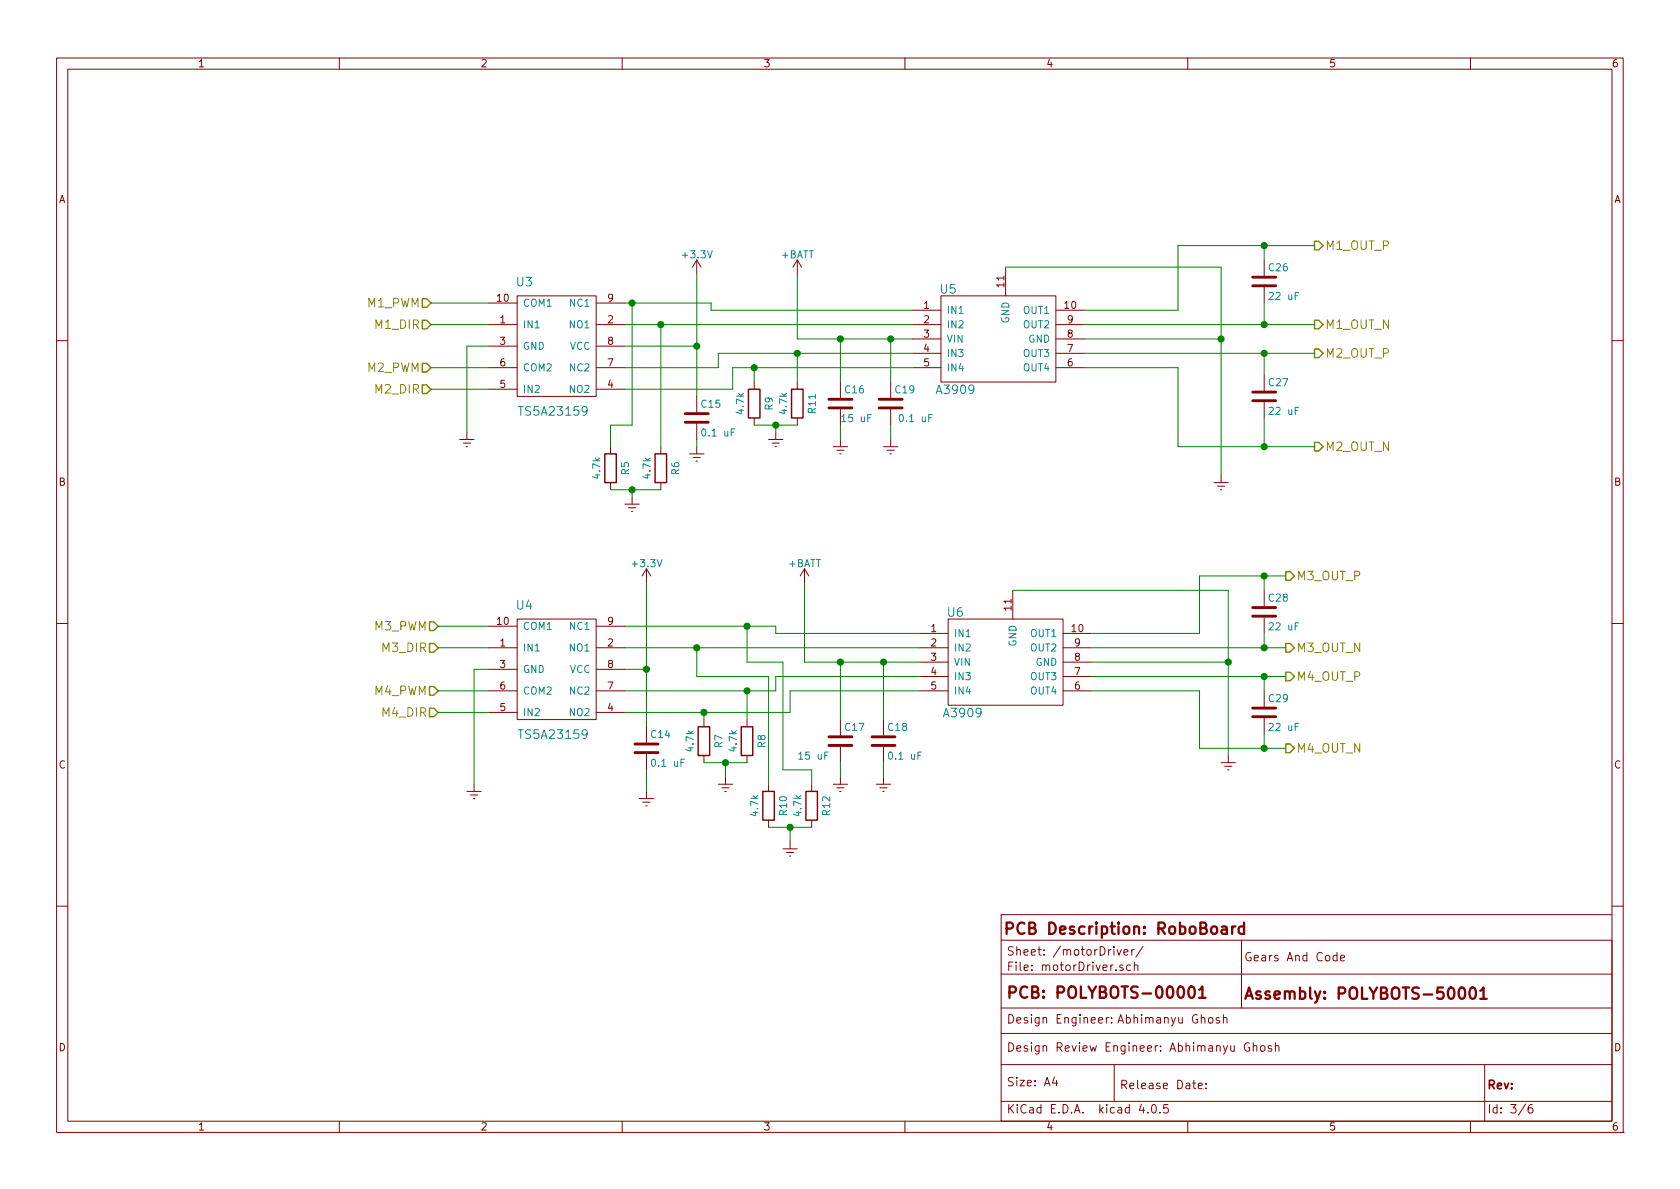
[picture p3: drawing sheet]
EESchema Schematic File Version 2
LIBS:arduino++-rescue
LIBS:power
LIBS:device
LIBS:transistors
LIBS:conn
LIBS:linear
LIBS:regul
LIBS:74xx
LIBS:cmos4000
LIBS:adc-dac
LIBS:memory
LIBS:xilinx
LIBS:microcontrollers
LIBS:dsp
LIBS:microchip
LIBS:analog_switches
LIBS:motorola
LIBS:texas
LIBS:intel
LIBS:audio
LIBS:interface
LIBS:digital-audio
LIBS:philips
LIBS:display
LIBS:cypress
LIBS:siliconi
LIBS:opto
LIBS:atmel
LIBS:contrib
LIBS:valves
LIBS:ftdi
LIBS:sensors
LIBS:PowerManagement
LIBS:MEMS
LIBS:mux_demux
LIBS:mechanical
LIBS:arduino++-cache
EELAYER 25 0
EELAYER END
$Descr A4 11693 8268
encoding utf-8
Sheet 3 6
Title "RoboBoard"
Date ""
Rev ""
Comp ""
Comment1 "POLYBOTS-00001"
Comment2 "POLYBOTS-50001"
Comment3 "Abhimanyu Ghosh"
Comment4 "Abhimanyu Ghosh"
$EndDescr
$Comp
L A3909 U5
U 1 1
P 6750 2300
F 0 "U5" H 6600 2600 60  0000 C CNN
F 1 "A3909" H 6650 1900 60  0000 C CNN
F 2 "PowerPackages:MSOP10-3x3-EP" H 6750 2300 60  0001 C CNN
F 3 "" H 6750 2300 60  0001 C CNN
F 4 "A3909GLYTR-T" H 6700 2700 60  0001 C CNN "manf#"
	1    6750 2300
	1    0    0    -1  
$EndComp
$Comp
L Earth #PWR032
U 1 1
P 8500 3300
F 0 "#PWR032" H 8500 3050 50  0001 C CNN
F 1 "Earth" H 8500 3150 50  0001 C CNN
F 2 "" H 8500 3300 50  0000 C CNN
F 3 "" H 8500 3300 50  0000 C CNN
	1    8500 3300
	1    0    0    -1  
$EndComp
Wire Wire Line
	7000 1850 8500 1850
Wire Wire Line
	8500 1850 8500 3300
Wire Wire Line
	7550 2350 8500 2350
Connection ~ 8500 2350
$Comp
L +BATT #PWR033
U 1 1
P 5550 1900
F 0 "#PWR033" H 5550 1750 50  0001 C CNN
F 1 "+BATT" H 5550 2040 50  0000 C CNN
F 2 "" H 5550 1900 50  0000 C CNN
F 3 "" H 5550 1900 50  0000 C CNN
	1    5550 1900
	1    0    0    -1  
$EndComp
$Comp
L A3909 U6
U 1 1
P 6800 4550
F 0 "U6" H 6650 4850 60  0000 C CNN
F 1 "A3909" H 6700 4150 60  0000 C CNN
F 2 "PowerPackages:MSOP10-3x3-EP" H 6800 4550 60  0001 C CNN
F 3 "" H 6800 4550 60  0001 C CNN
F 4 "A3909GLYTR-T" H 6750 4950 60  0001 C CNN "manf#"
	1    6800 4550
	1    0    0    -1  
$EndComp
$Comp
L +BATT #PWR034
U 1 1
P 5600 4050
F 0 "#PWR034" H 5600 3900 50  0001 C CNN
F 1 "+BATT" H 5600 4190 50  0000 C CNN
F 2 "" H 5600 4050 50  0000 C CNN
F 3 "" H 5600 4050 50  0000 C CNN
	1    5600 4050
	1    0    0    -1  
$EndComp
$Comp
L Earth #PWR035
U 1 1
P 8550 5250
F 0 "#PWR035" H 8550 5000 50  0001 C CNN
F 1 "Earth" H 8550 5100 50  0001 C CNN
F 2 "" H 8550 5250 50  0000 C CNN
F 3 "" H 8550 5250 50  0000 C CNN
	1    8550 5250
	1    0    0    -1  
$EndComp
Wire Wire Line
	7600 4600 8550 4600
Wire Wire Line
	8550 4100 8550 5250
Wire Wire Line
	7050 4100 8550 4100
Connection ~ 8550 4600
Text HLabel 3000 2100 0    60   Input ~ 0
M1_PWM
Text HLabel 3000 2550 0    60   Input ~ 0
M2_PWM
Text HLabel 3050 4350 0    60   Input ~ 0
M3_PWM
Text HLabel 3050 4800 0    60   Input ~ 0
M4_PWM
Text HLabel 3000 2250 0    60   Input ~ 0
M1_DIR
Text HLabel 3000 2700 0    60   Input ~ 0
M2_DIR
Text HLabel 3050 4500 0    60   Input ~ 0
M3_DIR
Text HLabel 3050 4950 0    60   Input ~ 0
M4_DIR
$Comp
L TS5A23159 U3
U 1 1
P 3850 2400
F 0 "U3" H 3650 2850 60  0000 C CNN
F 1 "TS5A23159" H 3850 1950 60  0000 C CNN
F 2 "Housings_SSOP:TSSOP-10_3x3mm_Pitch0.5mm" H 3850 2350 60  0001 C CNN
F 3 "" H 3850 2350 60  0001 C CNN
F 4 "TS5A23159DGSR" H 3750 2950 60  0001 C CNN "manf#"
	1    3850 2400
	1    0    0    -1  
$EndComp
$Comp
L TS5A23159 U4
U 1 1
P 3850 4650
F 0 "U4" H 3650 5100 60  0000 C CNN
F 1 "TS5A23159" H 3850 4200 60  0000 C CNN
F 2 "Housings_SSOP:TSSOP-10_3x3mm_Pitch0.5mm" H 3850 4600 60  0001 C CNN
F 3 "" H 3850 4600 60  0001 C CNN
F 4 "TS5A23159DGSR" H 3750 5200 60  0001 C CNN "manf#"
	1    3850 4650
	1    0    0    -1  
$EndComp
Wire Wire Line
	5550 1900 5550 2350
Wire Wire Line
	5550 2350 6350 2350
$Comp
L Earth #PWR036
U 1 1
P 3250 3000
F 0 "#PWR036" H 3250 2750 50  0001 C CNN
F 1 "Earth" H 3250 2850 50  0001 C CNN
F 2 "" H 3250 3000 50  0000 C CNN
F 3 "" H 3250 3000 50  0000 C CNN
	1    3250 3000
	1    0    0    -1  
$EndComp
Wire Wire Line
	5600 4050 5600 4600
Wire Wire Line
	5600 4600 6400 4600
Wire Wire Line
	3000 2100 3400 2100
Wire Wire Line
	3000 2250 3400 2250
Wire Wire Line
	3000 2550 3400 2550
Wire Wire Line
	3000 2700 3400 2700
Wire Wire Line
	4350 2100 4950 2100
Wire Wire Line
	4950 2100 4950 2150
Wire Wire Line
	4950 2150 6350 2150
Wire Wire Line
	4350 2250 6350 2250
Wire Wire Line
	4350 2550 5000 2550
Wire Wire Line
	5000 2550 5000 2450
Wire Wire Line
	5000 2450 6350 2450
Wire Wire Line
	4350 2700 5100 2700
Wire Wire Line
	5100 2700 5100 2550
Wire Wire Line
	5100 2550 6350 2550
Wire Wire Line
	3250 3000 3250 2400
Wire Wire Line
	3250 2400 3400 2400
Wire Wire Line
	4350 4350 5400 4350
Wire Wire Line
	5400 4350 5400 4400
Wire Wire Line
	5400 4400 6400 4400
Wire Wire Line
	4350 4500 6400 4500
Wire Wire Line
	4350 4800 5400 4800
Wire Wire Line
	5400 4800 5400 4700
Wire Wire Line
	5400 4700 6400 4700
Wire Wire Line
	4350 4950 5500 4950
Wire Wire Line
	5500 4950 5500 4800
Wire Wire Line
	5500 4800 6400 4800
Wire Wire Line
	3050 4350 3400 4350
Wire Wire Line
	3050 4500 3400 4500
Wire Wire Line
	3050 4800 3400 4800
Wire Wire Line
	3050 4950 3400 4950
$Comp
L Earth #PWR037
U 1 1
P 3300 5450
F 0 "#PWR037" H 3300 5200 50  0001 C CNN
F 1 "Earth" H 3300 5300 50  0001 C CNN
F 2 "" H 3300 5450 50  0000 C CNN
F 3 "" H 3300 5450 50  0000 C CNN
	1    3300 5450
	1    0    0    -1  
$EndComp
Wire Wire Line
	3300 5450 3300 4650
Wire Wire Line
	3300 4650 3400 4650
$Comp
L +3.3V #PWR038
U 1 1
P 4850 1900
F 0 "#PWR038" H 4850 1750 50  0001 C CNN
F 1 "+3.3V" H 4850 2040 50  0000 C CNN
F 2 "" H 4850 1900 50  0000 C CNN
F 3 "" H 4850 1900 50  0000 C CNN
	1    4850 1900
	1    0    0    -1  
$EndComp
$Comp
L +3.3V #PWR039
U 1 1
P 4500 4050
F 0 "#PWR039" H 4500 3900 50  0001 C CNN
F 1 "+3.3V" H 4500 4190 50  0000 C CNN
F 2 "" H 4500 4050 50  0000 C CNN
F 3 "" H 4500 4050 50  0000 C CNN
	1    4500 4050
	1    0    0    -1  
$EndComp
Wire Wire Line
	4350 2400 4850 2400
Wire Wire Line
	4850 1900 4850 2750
Wire Wire Line
	4350 4650 4500 4650
Wire Wire Line
	4500 4050 4500 5050
$Comp
L C C18
U 1 1
P 6150 5150
F 0 "C18" H 6175 5250 50  0000 L CNN
F 1 "0.1 uF" H 6175 5050 50  0000 L CNN
F 2 "Capacitors_SMD:C_0402" H 6188 5000 50  0001 C CNN
F 3 "" H 6150 5150 50  0000 C CNN
F 4 "GRM155R61E104KA87D" H 6150 5150 60  0001 C CNN "manf#"
	1    6150 5150
	1    0    0    -1  
$EndComp
$Comp
L Earth #PWR040
U 1 1
P 4850 3100
F 0 "#PWR040" H 4850 2850 50  0001 C CNN
F 1 "Earth" H 4850 2950 50  0001 C CNN
F 2 "" H 4850 3100 50  0000 C CNN
F 3 "" H 4850 3100 50  0000 C CNN
	1    4850 3100
	1    0    0    -1  
$EndComp
Wire Wire Line
	4850 3100 4850 3050
Connection ~ 4850 2400
Connection ~ 4500 4650
$Comp
L Earth #PWR041
U 1 1
P 4500 5500
F 0 "#PWR041" H 4500 5250 50  0001 C CNN
F 1 "Earth" H 4500 5350 50  0001 C CNN
F 2 "" H 4500 5500 50  0000 C CNN
F 3 "" H 4500 5500 50  0000 C CNN
	1    4500 5500
	1    0    0    -1  
$EndComp
Wire Wire Line
	4500 5500 4500 5350
$Comp
L Earth #PWR042
U 1 1
P 6200 3050
F 0 "#PWR042" H 6200 2800 50  0001 C CNN
F 1 "Earth" H 6200 2900 50  0001 C CNN
F 2 "" H 6200 3050 50  0000 C CNN
F 3 "" H 6200 3050 50  0000 C CNN
	1    6200 3050
	1    0    0    -1  
$EndComp
$Comp
L Earth #PWR043
U 1 1
P 6150 5400
F 0 "#PWR043" H 6150 5150 50  0001 C CNN
F 1 "Earth" H 6150 5250 50  0001 C CNN
F 2 "" H 6150 5400 50  0000 C CNN
F 3 "" H 6150 5400 50  0000 C CNN
	1    6150 5400
	1    0    0    -1  
$EndComp
Wire Wire Line
	6200 3050 6200 2950
Wire Wire Line
	6200 2650 6200 2350
Connection ~ 6200 2350
Wire Wire Line
	6150 5400 6150 5300
Wire Wire Line
	6150 5000 6150 4600
Connection ~ 6150 4600
$Comp
L C C17
U 1 1
P 5850 5150
F 0 "C17" H 5875 5250 50  0000 L CNN
F 1 "15 uF" H 5550 5050 50  0000 L CNN
F 2 "Capacitors_SMD:C_0805_HandSoldering" H 5888 5000 50  0001 C CNN
F 3 "" H 5850 5150 50  0000 C CNN
F 4 "C2012X5R1V156M125AC" H 5850 5150 60  0001 C CNN "manf#"
	1    5850 5150
	1    0    0    -1  
$EndComp
$Comp
L C C19
U 1 1
P 6200 2800
F 0 "C19" H 6225 2900 50  0000 L CNN
F 1 "0.1 uF" H 6250 2700 50  0000 L CNN
F 2 "Capacitors_SMD:C_0402" H 6238 2650 50  0001 C CNN
F 3 "" H 6200 2800 50  0000 C CNN
F 4 "GRM155R61E104KA87D" H 6200 2800 60  0001 C CNN "manf#"
	1    6200 2800
	1    0    0    -1  
$EndComp
$Comp
L C C14
U 1 1
P 4500 5200
F 0 "C14" H 4525 5300 50  0000 L CNN
F 1 "0.1 uF" H 4525 5100 50  0000 L CNN
F 2 "Capacitors_SMD:C_0402" H 4538 5050 50  0001 C CNN
F 3 "" H 4500 5200 50  0000 C CNN
F 4 "GRM155R61E104KA87D" H 4500 5200 60  0001 C CNN "manf#"
	1    4500 5200
	1    0    0    -1  
$EndComp
$Comp
L C C15
U 1 1
P 4850 2900
F 0 "C15" H 4875 3000 50  0000 L CNN
F 1 "0.1 uF" H 4875 2800 50  0000 L CNN
F 2 "Capacitors_SMD:C_0402" H 4888 2750 50  0001 C CNN
F 3 "" H 4850 2900 50  0000 C CNN
F 4 "GRM155R61E104KA87D" H 4850 2900 60  0001 C CNN "manf#"
	1    4850 2900
	1    0    0    -1  
$EndComp
$Comp
L C C16
U 1 1
P 5850 2800
F 0 "C16" H 5875 2900 50  0000 L CNN
F 1 "15 uF" H 5850 2700 50  0000 L CNN
F 2 "Capacitors_SMD:C_0805_HandSoldering" H 5888 2650 50  0001 C CNN
F 3 "" H 5850 2800 50  0000 C CNN
F 4 "C2012X5R1V156M125AC" H 5850 2800 60  0001 C CNN "manf#"
	1    5850 2800
	1    0    0    -1  
$EndComp
$Comp
L Earth #PWR044
U 1 1
P 5850 5400
F 0 "#PWR044" H 5850 5150 50  0001 C CNN
F 1 "Earth" H 5850 5250 50  0001 C CNN
F 2 "" H 5850 5400 50  0000 C CNN
F 3 "" H 5850 5400 50  0000 C CNN
	1    5850 5400
	1    0    0    -1  
$EndComp
$Comp
L Earth #PWR045
U 1 1
P 5850 3050
F 0 "#PWR045" H 5850 2800 50  0001 C CNN
F 1 "Earth" H 5850 2900 50  0001 C CNN
F 2 "" H 5850 3050 50  0000 C CNN
F 3 "" H 5850 3050 50  0000 C CNN
	1    5850 3050
	1    0    0    -1  
$EndComp
Wire Wire Line
	5850 5400 5850 5300
Wire Wire Line
	5850 5000 5850 4600
Connection ~ 5850 4600
Wire Wire Line
	5850 3050 5850 2950
Wire Wire Line
	5850 2650 5850 2350
Connection ~ 5850 2350
$Comp
L R R9
U 1 1
P 5250 2800
F 0 "R9" V 5350 2800 50  0000 C CNN
F 1 "4.7k" V 5150 2800 50  0000 C CNN
F 2 "Resistors_SMD:R_0402" H 5180 2800 50  0001 C CNN
F 3 "" H 5250 2800 50  0000 C CNN
F 4 "RC0402JR-074K7L" V 5250 2800 60  0001 C CNN "manf#"
	1    5250 2800
	1    0    0    -1  
$EndComp
$Comp
L R R11
U 1 1
P 5550 2800
F 0 "R11" V 5650 2800 50  0000 C CNN
F 1 "4.7k" V 5450 2800 50  0000 C CNN
F 2 "Resistors_SMD:R_0402" H 5480 2800 50  0001 C CNN
F 3 "" H 5550 2800 50  0000 C CNN
F 4 "RC0402JR-074K7L" V 5550 2800 60  0001 C CNN "manf#"
	1    5550 2800
	1    0    0    -1  
$EndComp
$Comp
L R R8
U 1 1
P 5200 5150
F 0 "R8" V 5300 5150 50  0000 C CNN
F 1 "4.7k" V 5100 5150 50  0000 C CNN
F 2 "Resistors_SMD:R_0402" H 5130 5150 50  0001 C CNN
F 3 "" H 5200 5150 50  0000 C CNN
F 4 "RC0402JR-074K7L" V 5200 5150 60  0001 C CNN "manf#"
	1    5200 5150
	1    0    0    -1  
$EndComp
$Comp
L R R7
U 1 1
P 4900 5150
F 0 "R7" V 5000 5150 50  0000 C CNN
F 1 "4.7k" V 4800 5150 50  0000 C CNN
F 2 "Resistors_SMD:R_0402" H 4830 5150 50  0001 C CNN
F 3 "" H 4900 5150 50  0000 C CNN
F 4 "RC0402JR-074K7L" V 4900 5150 60  0001 C CNN "manf#"
	1    4900 5150
	1    0    0    -1  
$EndComp
Wire Wire Line
	5250 2650 5250 2550
Connection ~ 5250 2550
Wire Wire Line
	5550 2650 5550 2450
Connection ~ 5550 2450
$Comp
L R R5
U 1 1
P 4250 3250
F 0 "R5" V 4350 3250 50  0000 C CNN
F 1 "4.7k" V 4150 3250 50  0000 C CNN
F 2 "Resistors_SMD:R_0402" H 4180 3250 50  0001 C CNN
F 3 "" H 4250 3250 50  0000 C CNN
F 4 "RC0402JR-074K7L" V 4250 3250 60  0001 C CNN "manf#"
	1    4250 3250
	1    0    0    -1  
$EndComp
$Comp
L R R6
U 1 1
P 4600 3250
F 0 "R6" V 4700 3250 50  0000 C CNN
F 1 "4.7k" V 4500 3250 50  0000 C CNN
F 2 "Resistors_SMD:R_0402" H 4530 3250 50  0001 C CNN
F 3 "" H 4600 3250 50  0000 C CNN
F 4 "RC0402JR-074K7L" V 4600 3250 60  0001 C CNN "manf#"
	1    4600 3250
	1    0    0    -1  
$EndComp
Wire Wire Line
	4600 2250 4600 3100
Connection ~ 4600 2250
Wire Wire Line
	4250 3100 4250 2950
Wire Wire Line
	4250 2950 4400 2950
Wire Wire Line
	4400 2950 4400 2100
Connection ~ 4400 2100
Wire Wire Line
	4250 3400 4600 3400
Wire Wire Line
	5250 2950 5550 2950
$Comp
L Earth #PWR046
U 1 1
P 4400 3450
F 0 "#PWR046" H 4400 3200 50  0001 C CNN
F 1 "Earth" H 4400 3300 50  0001 C CNN
F 2 "" H 4400 3450 50  0000 C CNN
F 3 "" H 4400 3450 50  0000 C CNN
	1    4400 3450
	1    0    0    -1  
$EndComp
Wire Wire Line
	4400 3450 4400 3400
Connection ~ 4400 3400
$Comp
L Earth #PWR047
U 1 1
P 5400 3000
F 0 "#PWR047" H 5400 2750 50  0001 C CNN
F 1 "Earth" H 5400 2850 50  0001 C CNN
F 2 "" H 5400 3000 50  0000 C CNN
F 3 "" H 5400 3000 50  0000 C CNN
	1    5400 3000
	1    0    0    -1  
$EndComp
Wire Wire Line
	5400 3000 5400 2950
Connection ~ 5400 2950
$Comp
L R R12
U 1 1
P 5650 5600
F 0 "R12" V 5750 5600 50  0000 C CNN
F 1 "4.7k" V 5550 5600 50  0000 C CNN
F 2 "Resistors_SMD:R_0402" H 5580 5600 50  0001 C CNN
F 3 "" H 5650 5600 50  0000 C CNN
F 4 "RC0402JR-074K7L" V 5650 5600 60  0001 C CNN "manf#"
	1    5650 5600
	1    0    0    -1  
$EndComp
$Comp
L R R10
U 1 1
P 5350 5600
F 0 "R10" V 5450 5600 50  0000 C CNN
F 1 "4.7k" V 5250 5600 50  0000 C CNN
F 2 "Resistors_SMD:R_0402" H 5280 5600 50  0001 C CNN
F 3 "" H 5350 5600 50  0000 C CNN
F 4 "RC0402JR-074K7L" V 5350 5600 60  0001 C CNN "manf#"
	1    5350 5600
	1    0    0    -1  
$EndComp
Wire Wire Line
	4900 5000 4900 4950
Connection ~ 4900 4950
Wire Wire Line
	5200 5000 5200 4800
Connection ~ 5200 4800
Wire Wire Line
	5350 5450 5350 4700
Wire Wire Line
	5350 4700 4850 4700
Wire Wire Line
	4850 4700 4850 4500
Connection ~ 4850 4500
Wire Wire Line
	5650 5450 5650 5350
Wire Wire Line
	5650 5350 5450 5350
Wire Wire Line
	5450 5350 5450 4600
Wire Wire Line
	5450 4600 5200 4600
Wire Wire Line
	5200 4600 5200 4350
Connection ~ 5200 4350
Wire Wire Line
	4900 5300 5200 5300
Wire Wire Line
	5350 5750 5650 5750
$Comp
L Earth #PWR048
U 1 1
P 5500 5850
F 0 "#PWR048" H 5500 5600 50  0001 C CNN
F 1 "Earth" H 5500 5700 50  0001 C CNN
F 2 "" H 5500 5850 50  0000 C CNN
F 3 "" H 5500 5850 50  0000 C CNN
	1    5500 5850
	1    0    0    -1  
$EndComp
Wire Wire Line
	5500 5850 5500 5750
Connection ~ 5500 5750
$Comp
L Earth #PWR049
U 1 1
P 5050 5400
F 0 "#PWR049" H 5050 5150 50  0001 C CNN
F 1 "Earth" H 5050 5250 50  0001 C CNN
F 2 "" H 5050 5400 50  0000 C CNN
F 3 "" H 5050 5400 50  0000 C CNN
	1    5050 5400
	1    0    0    -1  
$EndComp
Wire Wire Line
	5050 5400 5050 5300
Connection ~ 5050 5300
Text HLabel 9150 1700 2    60   Output ~ 0
M1_OUT_P
Text HLabel 9150 2250 2    60   Output ~ 0
M1_OUT_N
Text HLabel 9150 2450 2    60   Output ~ 0
M2_OUT_P
Text HLabel 9150 3100 2    60   Output ~ 0
M2_OUT_N
Text HLabel 8950 4000 2    60   Output ~ 0
M3_OUT_P
Text HLabel 8950 4500 2    60   Output ~ 0
M3_OUT_N
Text HLabel 8950 4700 2    60   Output ~ 0
M4_OUT_P
Text HLabel 8950 5200 2    60   Output ~ 0
M4_OUT_N
Wire Wire Line
	8200 2150 7550 2150
Wire Wire Line
	8200 1700 8200 2150
Wire Wire Line
	7550 2250 9150 2250
Wire Wire Line
	7550 2450 9150 2450
Wire Wire Line
	7550 2550 8200 2550
Wire Wire Line
	7600 4400 8350 4400
Wire Wire Line
	7600 4500 8950 4500
Wire Wire Line
	7600 4700 8950 4700
Wire Wire Line
	7600 4800 8350 4800
$Comp
L C C26
U 1 1
P 8800 1950
F 0 "C26" H 8825 2050 50  0000 L CNN
F 1 "22 uF" H 8825 1850 50  0000 L CNN
F 2 "Capacitors_SMD:C_1206" H 8838 1800 50  0001 C CNN
F 3 "" H 8800 1950 50  0000 C CNN
F 4 "TMK316BBJ226ML-T" H 8800 1950 60  0001 C CNN "manf#"
	1    8800 1950
	1    0    0    -1  
$EndComp
$Comp
L C C27
U 1 1
P 8800 2750
F 0 "C27" H 8825 2850 50  0000 L CNN
F 1 "22 uF" H 8825 2650 50  0000 L CNN
F 2 "Capacitors_SMD:C_1206" H 8838 2600 50  0001 C CNN
F 3 "" H 8800 2750 50  0000 C CNN
F 4 "TMK316BBJ226ML-T" H 8800 2750 60  0001 C CNN "manf#"
	1    8800 2750
	1    0    0    -1  
$EndComp
$Comp
L C C28
U 1 1
P 8800 4250
F 0 "C28" H 8825 4350 50  0000 L CNN
F 1 "22 uF" H 8825 4150 50  0000 L CNN
F 2 "Capacitors_SMD:C_1206" H 8838 4100 50  0001 C CNN
F 3 "" H 8800 4250 50  0000 C CNN
F 4 "TMK316BBJ226ML-T" H 8800 4250 60  0001 C CNN "manf#"
	1    8800 4250
	1    0    0    -1  
$EndComp
$Comp
L C C29
U 1 1
P 8800 4950
F 0 "C29" H 8825 5050 50  0000 L CNN
F 1 "22 uF" H 8825 4850 50  0000 L CNN
F 2 "Capacitors_SMD:C_1206" H 8838 4800 50  0001 C CNN
F 3 "" H 8800 4950 50  0000 C CNN
F 4 "TMK316BBJ226ML-T" H 8800 4950 60  0001 C CNN "manf#"
	1    8800 4950
	1    0    0    -1  
$EndComp
Wire Wire Line
	8200 1700 9150 1700
Wire Wire Line
	8200 2550 8200 3100
Wire Wire Line
	8200 3100 9150 3100
Wire Wire Line
	8800 1800 8800 1700
Connection ~ 8800 1700
Wire Wire Line
	8800 2100 8800 2250
Connection ~ 8800 2250
Wire Wire Line
	8800 2900 8800 3100
Connection ~ 8800 3100
Wire Wire Line
	8800 2600 8800 2450
Connection ~ 8800 2450
Wire Wire Line
	8350 4400 8350 4000
Wire Wire Line
	8350 4000 8950 4000
Wire Wire Line
	8800 4400 8800 4500
Connection ~ 8800 4500
Wire Wire Line
	8800 4100 8800 4000
Connection ~ 8800 4000
Wire Wire Line
	8350 4800 8350 5200
Wire Wire Line
	8350 5200 8950 5200
Wire Wire Line
	8800 5100 8800 5200
Connection ~ 8800 5200
Wire Wire Line
	8800 4800 8800 4700
Connection ~ 8800 4700
$EndSCHEMATC
